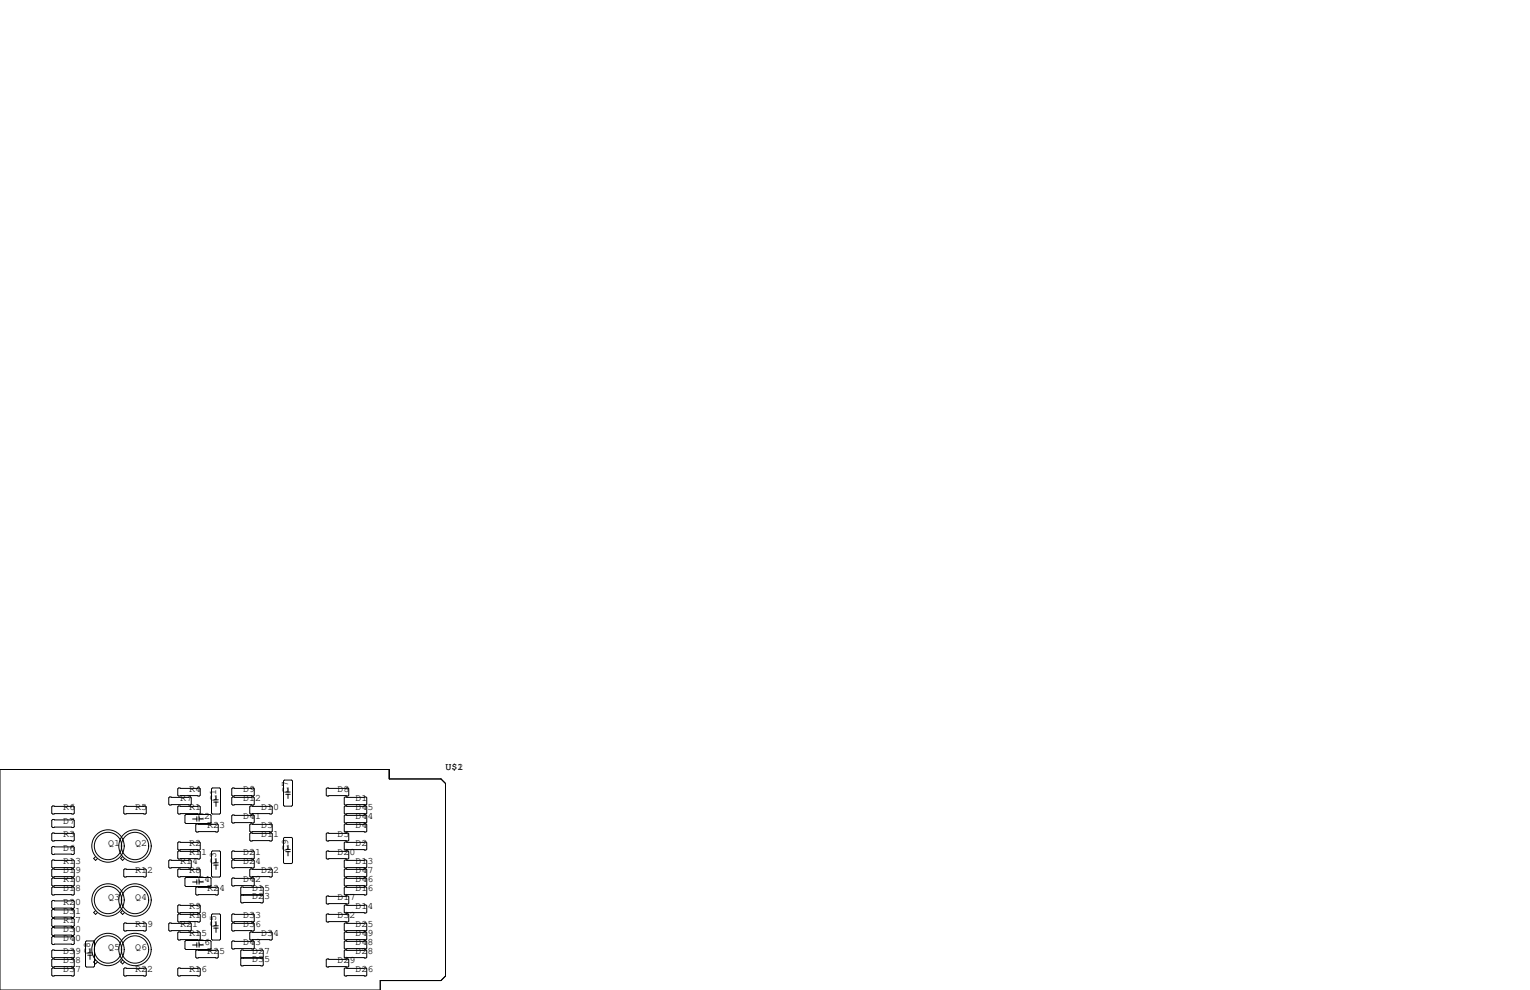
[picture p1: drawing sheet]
<svg xmlns="http://www.w3.org/2000/svg" width="432mm" height="279mm" viewBox="0 0 432 279" stroke-linecap="round" stroke-linejoin="round" font-family="sans-serif">
<g fill="none" stroke="#000" stroke-width=".28">
<path d="M0 217.2h109.9v2.6h14.6l1.2 1.3v54.4l-1.2 1.2h-17.2v2.7h-107.3zM14.9 227.5h5.8l.3 .2v1.8l-.3 .2h-5.8l-.3-.2v-1.8zM14.9 231.3h5.8l.3 .2v1.8l-.3 .3h-5.8l-.3-.3v-1.8zM14.9 235.1h5.8l.3 .2v1.8l-.3 .3h-5.8l-.3-.3v-1.8zM14.9 238.9h5.8l.3 .2v1.8l-.3 .3h-5.8l-.3-.3v-1.8zM35.2 227.5h5.8l.3 .2v1.8l-.3 .2h-5.8l-.3-.2v-1.8zM47.9 224.9h5.8l.3 .3v1.7l-.3 .3h-5.8l-.3-.3v-1.7zM50.4 237.6h5.9l.2 .3v1.7l-.2 .3h-5.9l-.2-.3v-1.7zM50.4 227.5h5.9l.2 .2v1.8l-.2 .2h-5.9l-.2-.2v-1.8zM50.4 222.4h5.9l.2 .2v1.8l-.2 .3h-5.9l-.2-.3v-1.8zM52.2 230.1l.3-.2h6.8l.3 .2v2.1l-.3 .2h-6.8l-.3-.2zM54.4 231.1h1.1"/>
<path d="M55.5 232.5h5.8l.3 .3v1.8l-.3 .2h-5.8l-.3-.2v-1.8zM55.5 230.5v1.3M56.2 230.5v1.3M56.2 231.1h1.2M59.9 222.4h2.1l.2 .2v6.9l-.2 .2h-2.1l-.2-.2v-6.9zM60.3 226.4h1.3M60.3 225.7h1.3M61 224.5v1.2M61 226.4v1.2M65.7 222.4h5.8l.3 .2v1.8l-.3 .3h-5.8l-.3-.3v-1.8zM65.7 224.9h5.8l.3 .3v1.7l-.3 .3h-5.8l-.3-.3v-1.7zM65.7 230h5.8l.3 .3v1.7l-.3 .3h-5.8l-.3-.3v-1.7z"/>
<path d="M70.7 227.5h5.9l.2 .2v1.8l-.2 .2h-5.9l-.2-.2v-1.8zM70.7 232.5h5.9l.2 .3v1.8l-.2 .2h-5.9l-.2-.2v-1.8zM70.7 235.1h5.9l.2 .2v1.8l-.2 .3h-5.9l-.2-.3v-1.8zM80.3 220.2h2l.3 .2v6.9l-.3 .2h-2l-.3-.2v-6.9zM80.3 236.3h2l.3 .3v6.9l-.3 .2h-2l-.3-.2v-6.9zM80.6 223.5h1.3M80.6 224.2h1.3M80.6 239.7h1.3M81.3 222.3v1.2M81.3 224.2v1.2M81.3 238.5v1.2M92.3 222.4h5.9l.2 .2v1.8l-.2 .3h-5.9l-.2-.3v-1.8z"/>
<path d="M92.3 235.1h5.9l.2 .2v1.8l-.2 .3h-5.9l-.2-.3v-1.8zM97.4 224.9h5.9l.2 .3v1.7l-.2 .3h-5.9l-.2-.3v-1.7zM97.4 227.5h5.9l.2 .2v1.8l-.2 .2h-5.9l-.2-.2v-1.8zM97.4 230h5.9l.2 .3v1.7l-.2 .3h-5.9l-.2-.3v-1.7zM97.4 232.5h5.9l.2 .3v1.8l-.2 .2h-5.9l-.2-.2v-1.8zM97.4 237.6h5.9l.2 .3v1.7l-.2 .3h-5.9l-.2-.3v-1.7zM14.9 250.3h5.8l.3 .3v1.7l-.3 .3h-5.8l-.3-.3v-1.7zM14.9 242.7h5.8l.3 .3v1.7l-.3 .3h-5.8l-.3-.3v-1.7zM14.9 245.2h5.8l.3 .3v1.8l-.3 .2h-5.8l-.3-.2v-1.8zM14.9 247.8h5.8l.3 .2v1.8l-.3 .3h-5.8l-.3-.3v-1.8zM14.9 254.1h5.8l.3 .3v1.8l-.3 .2h-5.8l-.3-.2v-1.8zM14.9 256.7h5.8l.3 .2v1.8l-.3 .3h-5.8l-.3-.3v-1.8z"/>
<path d="M14.9 259.2h5.8l.3 .3v1.7l-.3 .3h-5.8l-.3-.3v-1.7zM27 241.8l-.6 .5 .6 .5 .5-.5M27 257l-.6 .5 .6 .6 .5-.6M34.6 241.8l-.5 .5 .5 .5 .5-.5M34.6 257l-.5 .5 .5 .6 .5-.6M35.2 245.2h5.8l.3 .3v1.8l-.3 .2h-5.8l-.3-.2v-1.8zM47.9 242.7h5.8l.3 .3v1.7l-.3 .3h-5.8l-.3-.3v-1.7zM50.2 258.2l.2-.3h5.9l.2 .3v1.8l-.2 .2h-5.9l-.2-.2zM50.2 245.5l.2-.3h5.9l.2 .3v1.8l-.2 .2h-5.9l-.2-.2zM50.2 255.7l.2-.3h5.9l.2 .3v1.7l-.2 .3h-5.9l-.2-.3zM50.4 240.2h5.9l.2 .2v1.8l-.2 .2h-5.9l-.2-.2v-1.8zM52.2 247.9l.3-.3h6.8l.3 .3v2l-.3 .3h-6.8l-.3-.3z"/>
<path d="M54.4 248.9h1.1M55.2 250.6l.3-.3h5.8l.3 .3v1.7l-.3 .3h-5.8l-.3-.3zM55.5 248.3v1.3M56.2 248.3v1.3M56.2 248.9h1.2M59.7 258.2l.2-.3h2.1l.2 .3v6.8l-.2 .3h-2.1l-.2-.3zM59.9 240.2h2.1l.2 .2v6.9l-.2 .2h-2.1l-.2-.2v-6.9zM60.3 244.1h1.3M60.3 243.5h1.3M61 242.3v1.2M61 244.1v1.3M65.4 258.2l.3-.3h5.8l.3 .3v1.8l-.3 .2h-5.8l-.3-.2z"/>
<path d="M65.4 248l.3-.2h5.8l.3 .2v1.8l-.3 .3h-5.8l-.3-.3zM65.7 242.7h5.8l.3 .3v1.7l-.3 .3h-5.8l-.3-.3v-1.7zM65.7 240.2h5.8l.3 .2v1.8l-.3 .2h-5.8l-.3-.2v-1.8zM67.9 252.8l.3-.3h5.8l.3 .3v1.8l-.3 .2h-5.8l-.3-.2zM67.9 250.6l.3-.3h5.8l.3 .3v1.7l-.3 .3h-5.8l-.3-.3zM70.5 245.5l.2-.3h5.9l.2 .3v1.8l-.2 .2h-5.9l-.2-.2zM80.6 240.4h1.3M81.3 240.4v1.2M92.1 253.1l.2-.2h5.9l.2 .2v1.8l-.2 .2h-5.9l-.2-.2zM92.1 258.2l.2-.3h5.9l.2 .3v1.8l-.2 .2h-5.9l-.2-.2zM92.3 240.2h5.9l.2 .2v1.8l-.2 .2h-5.9l-.2-.2v-1.8zM97.2 245.5l.2-.3h5.9l.2 .3v1.8l-.2 .2h-5.9l-.2-.2z"/>
<path d="M97.2 248l.2-.2h5.9l.2 .2v1.8l-.2 .3h-5.9l-.2-.3zM97.2 250.6l.2-.3h5.9l.2 .3v1.7l-.2 .3h-5.9l-.2-.3zM97.2 255.7l.2-.3h5.9l.2 .3v1.7l-.2 .3h-5.9l-.2-.3zM97.4 242.7h5.9l.2 .3v1.7l-.2 .3h-5.9l-.2-.3v-1.7zM14.6 273.4l.3-.2h5.8l.3 .2v1.8l-.3 .3h-5.8l-.3-.3zM14.6 270.9l.3-.3h5.8l.3 .3v1.8l-.3 .2h-5.8l-.3-.2zM14.9 261.7h5.8l.3 .3v1.8l-.3 .2h-5.8l-.3-.2v-1.8zM14.9 264.3h5.8l.3 .2v1.8l-.3 .3h-5.8l-.3-.3v-1.8zM14.9 268.1h5.8l.3 .3v1.7l-.3 .3h-5.8l-.3-.3v-1.7zM24.4 265.6h2l.3 .2v6.9l-.3 .2h-2l-.3-.2v-6.9zM24.8 268.9h1.2M24.8 269.6h1.2"/>
<path d="M25.4 267.7v1.2M25.4 269.6v1.2M27 271l-.6 .5 .6 .5 .5-.5M34.6 271l-.5 .5 .5 .5 .5-.5M35.2 273.2h5.8l.3 .2v1.8l-.3 .3h-5.8l-.3-.3v-1.8zM35.2 260.5h5.8l.3 .2v1.8l-.3 .3h-5.8l-.3-.3v-1.8zM47.6 260.7l.3-.2h5.8l.3 .2v1.8l-.3 .3h-5.8l-.3-.3zM50.2 273.4l.2-.2h5.9l.2 .2v1.8l-.2 .3h-5.9l-.2-.3zM50.2 263.3l.2-.3h5.9l.2 .3v1.7l-.2 .3h-5.9l-.2-.3zM52.2 265.7l.3-.3h6.8l.3 .3v2l-.3 .3h-6.8l-.3-.3zM54.4 266.7h1.1M55.2 268.4l.3-.3h5.8l.3 .3v1.7l-.3 .3h-5.8l-.3-.3z"/>
<path d="M55.5 266.1v1.2M56.2 266.1v1.2M56.2 266.7h1.2M60.3 261.9h1.3M60.3 261.3h1.3M61 260.1v1.2M61 261.9v1.2M65.4 260.7l.3-.2h5.8l.3 .2v1.8l-.3 .3h-5.8l-.3-.3zM65.4 265.8l.3-.2h5.8l.3 .2v1.8l-.3 .2h-5.8l-.3-.2zM67.9 268.4l.3-.3h5.8l.3 .3v1.7l-.3 .3h-5.8l-.3-.3zM67.9 270.6l.3-.3h5.8l.3 .3v1.8l-.3 .2h-5.8l-.3-.2zM70.5 263.3l.2-.3h5.9l.2 .3v1.7l-.2 .3h-5.9l-.2-.3z"/>
<path d="M92.1 270.9l.2-.3h5.9l.2 .3v1.8l-.2 .2h-5.9l-.2-.2zM97.2 273.4l.2-.2h5.9l.2 .2v1.8l-.2 .3h-5.9l-.2-.3zM97.2 268.4l.2-.3h5.9l.2 .3v1.7l-.2 .3h-5.9l-.2-.3zM97.2 260.7l.2-.2h5.9l.2 .2v1.8l-.2 .3h-5.9l-.2-.3zM97.2 263.3l.2-.3h5.9l.2 .3v1.7l-.2 .3h-5.9l-.2-.3zM97.2 265.8l.2-.2h5.9l.2 .2v1.8l-.2 .2h-5.9l-.2-.2z"/>
<circle cx="30.5" cy="238.8" r="3.9"/>
<circle cx="30.5" cy="238.8" r="4.6"/>
<circle cx="38.1" cy="238.8" r="3.9"/>
<circle cx="38.1" cy="238.8" r="4.6"/>
<circle cx="30.5" cy="254" r="4.6"/>
<circle cx="30.5" cy="254" r="3.9"/>
<circle cx="38.1" cy="254" r="4.6"/>
<circle cx="38.1" cy="254" r="3.9"/>
<circle cx="30.5" cy="268" r="4.6"/>
<circle cx="30.5" cy="268" r="3.9"/>
<circle cx="38.1" cy="268" r="4.6"/>
<circle cx="38.1" cy="268" r="3.9"/>
</g>
<g font-size="2.8">
<text x="125.7" y="217.2">U$1</text>
<text x="129.1" y="217.2">2</text>
<text x="50.8" y="226.1">R7</text>
<text x="53.3" y="223.5">R4</text>
<text x="61" y="226.1" transform="rotate(-90 61 226.1)">C1</text>
<text x="68.6" y="223.5">D9</text>
<text x="68.6" y="226.1">D12</text>
<text x="81.3" y="223.8" transform="rotate(-90 81.3 223.8)">C7</text>
<text x="95.2" y="223.5">D8</text>
<text x="100.3" y="226.1">D1</text>
<text x="17.8" y="232.4">D7</text>
<text x="17.8" y="228.6">R6</text>
<text x="38.1" y="228.6">R5</text>
<text x="53.3" y="228.6">R1</text>
<text x="55.9" y="231.1">C2</text>
<text x="58.4" y="233.7">R23</text>
<text x="68.6" y="231.1">D41</text>
<text x="73.7" y="233.7">D3</text>
<text x="73.7" y="228.6">D10</text>
<text x="100.3" y="231.1">D44</text>
<text x="100.3" y="228.6">D45</text>
<text x="100.3" y="233.7">D4</text>
<text x="17.8" y="236.2">R3</text>
<text x="30.5" y="238.8">Q1</text>
<text x="38.1" y="238.8">Q2</text>
<text x="53.3" y="238.8">R2</text>
<text x="73.7" y="236.2">D11</text>
<text x="95.2" y="236.2">D5</text>
<text x="100.3" y="238.8">D2</text>
<text x="17.8" y="240">D6</text>
<text x="17.8" y="243.8">R13</text>
<text x="50.8" y="243.8">R14</text>
<text x="53.3" y="241.3">R11</text>
<text x="61" y="243.8" transform="rotate(-90 61 243.8)">C3</text>
<text x="68.6" y="241.3">D21</text>
<text x="68.6" y="243.8">D24</text>
<text x="81.3" y="240" transform="rotate(-90 81.3 240)">C9</text>
<text x="95.2" y="241.3">D20</text>
<text x="100.3" y="243.8">D13</text>
<text x="17.8" y="246.4">D19</text>
<text x="17.8" y="251.5">D18</text>
<text x="17.8" y="248.9">R10</text>
<text x="38.1" y="246.4">R12</text>
<text x="53.3" y="246.4">R8</text>
<text x="55.9" y="248.9">C4</text>
<text x="58.4" y="251.5">R24</text>
<text x="68.6" y="248.9">D42</text>
<text x="71.1" y="251.5">D15</text>
<text x="73.7" y="246.4">D22</text>
<text x="100.3" y="248.9">D46</text>
<text x="100.3" y="246.4">D47</text>
<text x="100.3" y="251.5">D16</text>
<text x="17.8" y="257.8">D31</text>
<text x="17.8" y="255.3">R20</text>
<text x="30.5" y="254">Q3</text>
<text x="38.1" y="254">Q4</text>
<text x="53.3" y="256.5">R9</text>
<text x="71.1" y="253.7">D23</text>
<text x="95.2" y="254">D17</text>
<text x="100.3" y="256.5">D14</text>
<text x="17.8" y="262.9">D30</text>
<text x="17.8" y="260.3">R17</text>
<text x="38.1" y="261.6">R19</text>
<text x="50.8" y="261.6">R21</text>
<text x="53.3" y="259.1">R18</text>
<text x="61" y="261.6" transform="rotate(-90 61 261.6)">C5</text>
<text x="68.6" y="259.1">D33</text>
<text x="68.6" y="261.6">D36</text>
<text x="95.2" y="259.1">D32</text>
<text x="100.3" y="261.6">D25</text>
<text x="17.8" y="269.2">D39</text>
<text x="17.8" y="265.4">D40</text>
<text x="25.4" y="269.2" transform="rotate(-90 25.4 269.2)">C8</text>
<text x="30.5" y="268">Q5</text>
<text x="38.1" y="268">Q6</text>
<text x="53.3" y="264.2">R15</text>
<text x="55.9" y="266.7">C6</text>
<text x="58.4" y="269.2">R25</text>
<text x="68.6" y="266.7">D43</text>
<text x="71.1" y="269.2">D27</text>
<text x="73.7" y="264.2">D34</text>
<text x="100.3" y="266.7">D48</text>
<text x="100.3" y="264.2">D49</text>
<text x="100.3" y="269.2">D28</text>
<text x="17.8" y="274.3">D37</text>
<text x="17.8" y="271.8">D38</text>
<text x="38.1" y="274.3">R22</text>
<text x="53.3" y="274.3">R16</text>
<text x="71.1" y="271.5">D35</text>
<text x="95.2" y="271.8">D29</text>
<text x="100.3" y="274.3">D26</text>
</g>
</svg>
